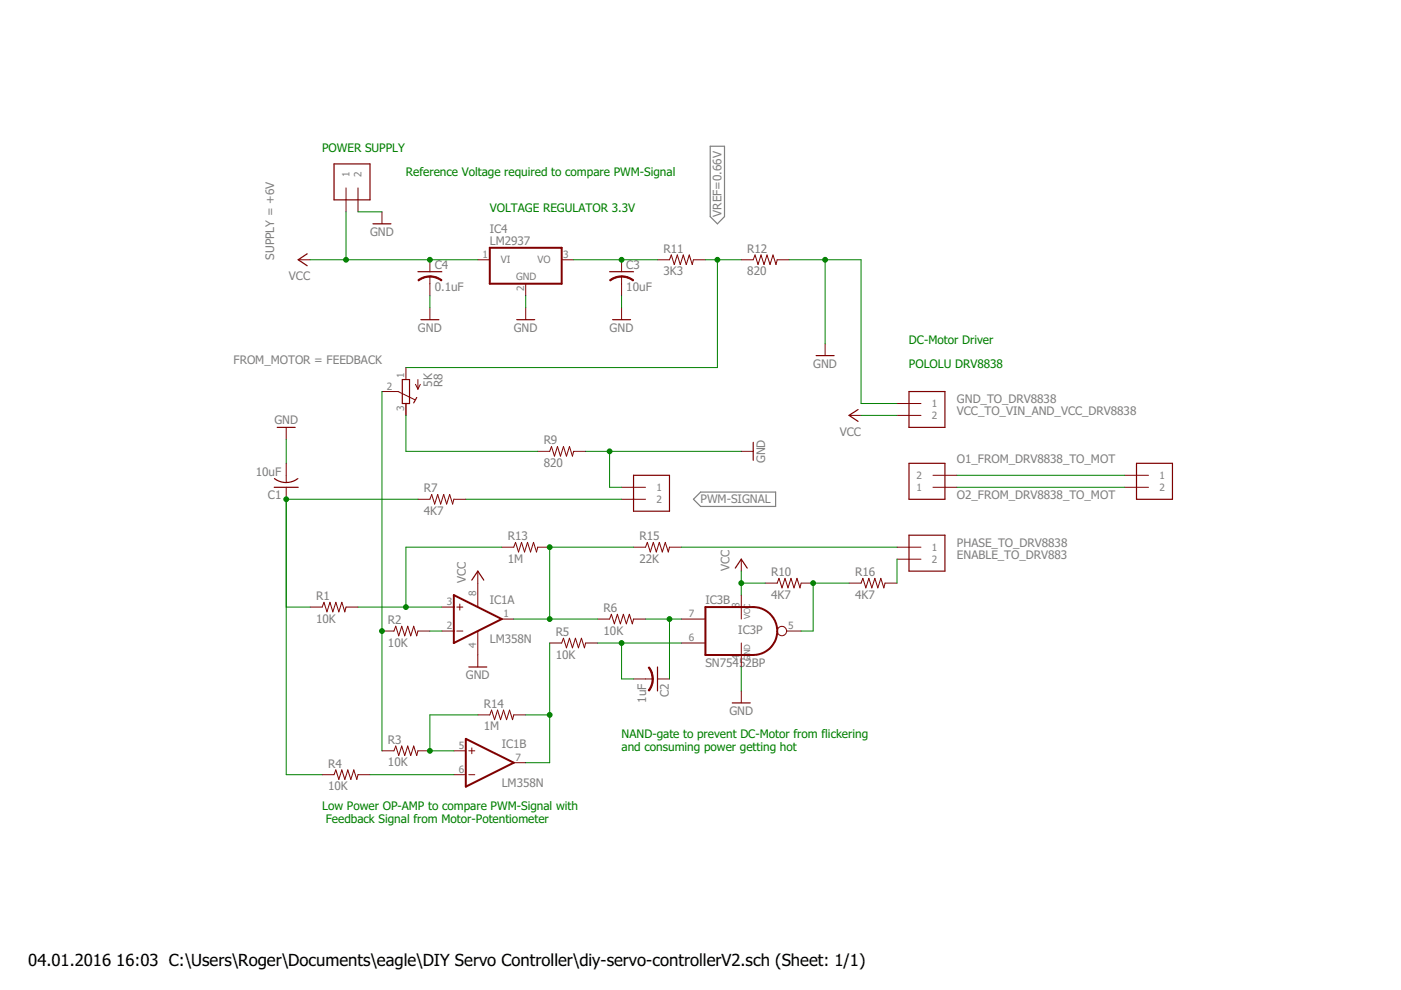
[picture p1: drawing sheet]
<svg xmlns="http://www.w3.org/2000/svg" width="297mm" height="210mm" viewBox="0 0 297 210" stroke-linecap="round" stroke-linejoin="round" font-family="sans-serif">
<path d="M150.6 31h3v14.9l-1.5 1.6-1.5-1.6zM147 105.9l1.5-1.6h15.9v3.1h-15.9z" fill="none" stroke="#808080" stroke-width=".25"/>
<path d="M103.8 52.5h15.3v7.7h-15.3zM96.2 126.2l10.2 5.1-10.2 5zM149.6 128.7h10.1a5.1 5.1 0 0 1 5.1 5.1 5.1 5.1 0 0 1-5.1 5.1h-10.1zM98.8 156.7l10.1 5-10.1 5.1z" fill="none" stroke="#800000" stroke-width=".42"/>
<g fill="none" stroke="#800000" stroke-width=".21">
<path d="M73.4 39.8v5.1M75.9 39.8v5.1M63.2 55.1h2.6M81 44.9v2.6M91.1 55.1v2.5M91.1 58.6v4.1M101.3 55.1h2.5M119.1 55.1h2.5M131.8 55.1v2.5M131.8 58.6v4.1M139.4 55.1h2.5l.4-1 .7 2 .6-2 .6 2 .7-2 .6 2 .6-2 .7 2 .2-1h2.6M157.2 55.1h2.5l.4-1 .6 2 .7-2 .6 2 .6-2 .7 2 .6-2 .6 2 .3-1h2.5"/>
<path d="M86.1 77.9v2.6M91.1 65.2v2.6M111.5 60.2v2.5M111.5 65.2v2.6M131.8 65.2v2.6M174.9 72.9v2.5M60.7 90.6v2.6M60.7 98.2v4.1M81 83h3.4l3.5 1.8M86.1 85.6v2.5M88.1 81.5l.5 1M88.6 80.5v2"/>
<path d="M89.1 81.5l-.5 1M114 95.7h2.5l.4-1 .7 2 .6-2 .6 2 .7-2 .6 2 .6-2 .7 2 .2-1h2.6M157.2 95.7h2.5M180 88.1h2.6M190.2 85.6h5.1M190.2 88.1h5.1M60.7 103.3v2.6M88.6 105.9h2.5l.4-1.1 .7 2.1 .6-2.1 .6 2.1 .7-2.1 .6 2.1 .6-2.1 .7 2.1 .2-1h2.6M106.4 116h2.5l.4-1 .6 2 .7-2 .6 2 .6-2 .7 2 .6-2 .6 2 .3-1h2.5M131.8 105.9h5.1M131.8 103.3h5.1M134.3 116h2.6l.3-1 .7 2 .6-2 .6 2 .7-2 .6 2 .7-2 .6 2 .2-1h2.6"/>
<path d="M157.2 118.6v2.5M190.2 116h5.1M190.2 118.6h5.1M197.8 103.3h5.1M197.8 100.8h5.1M238.4 103.3h5.1M238.4 100.8h5.1M65.8 128.7h2.5l.4-1 .6 2 .7-2 .6 2 .6-2 .6 2 .7-2 .6 2 .3-1h2.5M81 133.8h2.5l.4-1 .6 2 .7-2 .6 2 .6-2 .7 2 .6-2 .6 2 .3-1h2.5M93.7 128.7h2.5M93.7 133.8h2.5M96.9 128.7h1.2"/>
<path d="M96.9 133.8h1.2M97.5 128.1v1.2M101.3 121.1v7.6M101.3 133.8v7.6M106.4 131.3h2.5M116.5 136.3h2.6l.4-1 .6 2.1 .6-2.1 .7 2.1 .6-2.1 .6 2.1 .7-2.1 .6 2.1 .3-1.1h2.5M126.7 131.3h2.5l.4-1.1 .7 2.1 .6-2.1 .6 2.1 .7-2.1 .6 2.1 .6-2.1 .7 2.1 .2-1h2.6M144.5 131.3h5.1M144.5 136.3h5.1M157.2 126.2v5.1M157.2 136.3v5.1M162.2 123.6h2.6l.4-1 .6 2.1 .6-2.1 .7 2.1 .6-2.1 .6 2.1 .7-2.1 .6 2.1 .3-1.1h2.5"/>
<path d="M166.8 133.8h3.1M180 123.6h2.6l.3-1 .7 2.1 .6-2.1 .6 2.1 .7-2.1 .6 2.1 .7-2.1 .6 2.1 .2-1.1h2.6M81 159.2h2.5l.4-1 .6 2 .7-2 .6 2 .6-2 .7 2 .6-2 .6 2 .3-1h2.5M96.2 159.2h2.6M99.4 159.2h1.3M100 158.6v1.2M101.3 151.6h2.5l.4-1 .7 2 .6-2 .6 2 .7-2 .6 2 .6-2 .7 2 .2-1h2.6M134.3 144h4.1M139.4 144h2.5M157.2 146.5v2.5M68.3 164.3h2.5l.4-1.1 .6 2.1 .7-2.1 .6 2.1 .6-2.1 .7 2.1 .6-2.1 .6 2.1 .3-1h2.5M96.2 164.3h2.6"/>
<path d="M99.4 164.3h1.3M108.9 161.7h2.6"/>
<circle cx="165.8" cy="133.8" r=".99"/>
</g>
<g fill="none" stroke="#800000" stroke-width=".25">
<path d="M70.8 34.8h7.6v7.6h-7.6zM65.1 53.8l-1.9 1.3 1.9 1.2M79.1 47.5h3.8M88.6 57.6h5.1M129.2 57.6h5.1M89.2 67.8h3.8M109.6 67.8h3.8M129.9 67.8h3.8M173 75.4h3.8M58.8 90.6h3.8M85.3 80.5h1.5v5.1h-1.5zM88.3 84.3l-.6 1.1"/>
<path d="M159.7 93.8v3.8M181.9 86.8l-1.9 1.3 1.9 1.2M192.7 83h7.6v7.6h-7.6zM192.7 98.2h7.6v7.7h-7.6zM241 98.2h7.6v7.7h-7.6zM58.1 103.3h5.1M58.2 101.5a4 4 0 0 0 4.9 0M134.3 100.8h7.6v7.6h-7.6zM192.7 113.5h7.6v7.6h-7.6zM100 123l1.3-1.9 1.3 1.9M155.9 120.5l1.3-1.9 1.2 1.9M99.4 141.4h3.8"/>
<path d="M139.4 141.4v5.1M155.3 149h3.8"/>
</g>
<g fill="#800000" stroke="#800000" stroke-width=".21">
<path d="M138.3 144h.2v.8l-.4 1-.5 .7-.2-.1 .7-1.4z" fill-rule="evenodd"/>
<path d="M137.4 141.6l.2-.2 .5 .7 .4 1.9h-.2l-.3-1.5z" fill-rule="evenodd"/>
<path d="M131.8 58.5l1.3 .2 1.2 .7-.1 .2-1.4-.7-1-.2z" fill-rule="evenodd"/>
<path d="M129.2 59.4l1.2-.7 1.4-.2v.3l-1 .1-1.4 .7z" fill-rule="evenodd"/>
<path d="M91.1 58.5l1.4 .2 1.2 .7-.1 .2-1.4-.7-1.1-.2z" fill-rule="evenodd"/>
<path d="M88.6 59.4l1.2-.7 1.3-.2v.3l-1 .1-1.3 .7z" fill-rule="evenodd"/>
</g>
<g fill="none" stroke="#008000" stroke-width=".21">
<path d="M65.8 55.1h35.5M73.4 44.9v10.2M75.9 44.9h5.1M121.6 55.1h17.8M149.6 55.1h7.6M152.1 55.1v22.8h-66M167.3 55.1h15.3v30.5h7.6M174.9 55.1v17.8M91.1 62.7v2.5M111.5 62.7v2.5M131.8 62.7v2.5M60.7 93.2v5"/>
<path d="M81 83v76.2M86.1 88.1v7.6h27.9M124.2 95.7h33M129.2 95.7v7.6h2.6M182.6 88.1h7.6M88.6 105.9h-27.9v58.4h7.6M98.8 105.9h33M106.4 116h-20.3v12.7M134.3 116h-17.8v15.3M144.5 116h45.7M190.2 118.6v5M202.9 103.3h35.5"/>
<path d="M202.9 100.8h35.5M60.7 128.7h5.1M75.9 128.7h17.8M91.1 133.8h2.6M108.9 131.3h17.8M116.5 136.3v25.4h-5M126.7 136.3h17.8M131.8 136.3v7.7h2.5M136.9 131.3h7.6M141.9 131.3v12.7M157.2 121.1v5.1M157.2 123.6h5"/>
<path d="M180 123.6h-7.6v10.2h-2.5M101.3 151.6h-10.2v7.6h5.1M111.5 151.6h5M157.2 141.4v5.1M78.4 164.3h17.8"/>
</g>
<g fill="#008000" stroke="#008000" stroke-width=".21">
<circle cx="86.1" cy="128.7" r=".51"/>
<circle cx="91.1" cy="159.2" r=".51"/>
<circle cx="141.9" cy="131.3" r=".51"/>
<circle cx="131.8" cy="136.3" r=".51"/>
<circle cx="116.5" cy="151.6" r=".51"/>
<circle cx="60.7" cy="105.9" r=".51"/>
<circle cx="81" cy="133.8" r=".51"/>
<circle cx="129.2" cy="95.7" r=".51"/>
<circle cx="174.9" cy="55.1" r=".51"/>
<circle cx="91.1" cy="55.1" r=".51"/>
<circle cx="73.4" cy="55.1" r=".51"/>
<circle cx="131.8" cy="55.1" r=".51"/>
<circle cx="152.1" cy="55.1" r=".51"/>
<circle cx="116.5" cy="131.3" r=".51"/>
<circle cx="116.5" cy="116" r=".51"/>
<circle cx="172.4" cy="123.6" r=".51"/>
<circle cx="157.2" cy="123.6" r=".51"/>
</g>
<g font-size="3.5">
<text x="6" y="204.7">04.01.2016</text>
<text x="24.7" y="204.7">16:03 C:\Users\Roger\Documents\eagle\DIY Servo Controller\diy-servo-controllerV2.sch (Sheet: 1/1)</text>
</g>
<g font-size="2.5" fill="#008000">
<text x="68.3" y="32.2">POWER SUPPLY</text>
<text x="86.1" y="37.3">Reference Voltage required to compare PWM-Signal</text>
<text x="103.8" y="44.9">VOLTAGE REGULATOR 3.3V</text>
<text x="192.7" y="77.9">POLOLU DRV8838</text>
<text x="192.7" y="72.8">DC-Motor Driver</text>
<text x="131.8" y="156.5">NAND-gate to prevent DC-Motor from flickering</text>
<text x="131.8" y="159.2">and consuming power getting hot</text>
<text x="68.3" y="171.8">Low Power OP-AMP to compare PWM-Signal with</text>
<text x="69.1" y="174.4">Feedback Signal from Motor-Potentiometer</text>
</g>
<g font-size="2.5" fill="#808080">
<text x="153" y="45.9" transform="rotate(-90 153 45.9)">VREF=0.66V</text>
<text x="78.5" y="50">GND</text>
<text x="103.8" y="51.9">LM2937</text>
<text x="103.8" y="49.4">IC4</text>
<text x="140.7" y="53.6">R11</text>
<text x="158.4" y="53.6">R12</text>
<text x="58.1" y="55.1" transform="rotate(-90 58.1 55.1)">SUPPLY = +6V</text>
<text x="61.3" y="59.4">VCC</text>
<text x="92.2" y="57">C4</text>
<text x="132.8" y="57">C3</text>
<text x="140.7" y="58.4">3K3</text>
<text x="158.4" y="58.4">820</text>
<text x="92.2" y="61.8">0.1uF</text>
<text x="132.8" y="61.8">10uF</text>
<text x="88.6" y="70.3">GND</text>
<text x="108.9" y="70.3">GND</text>
<text x="129.2" y="70.3">GND</text>
<text x="49.5" y="77.2">FROM_MOTOR = FEEDBACK</text>
<text x="172.4" y="77.9">GND</text>
<text x="91.7" y="82" transform="rotate(-90 91.7 82)">5K</text>
<text x="93.8" y="82.1" transform="rotate(-90 93.8 82.1)">R8</text>
<text x="58.2" y="89.9">GND</text>
<text x="202.9" y="85.5">GND_TO_DRV8838</text>
<text x="202.9" y="88.1">VCC_TO_VIN_AND_VCC_DRV8838</text>
<text x="115.3" y="94.2">R9</text>
<text x="178.1" y="92.4">VCC</text>
<text x="54.2" y="100.9">10uF</text>
<text x="115.3" y="99">820</text>
<text x="162.3" y="98.2" transform="rotate(-90 162.3 98.2)">GND</text>
<text x="202.9" y="98.2">O1_FROM_DRV8838_TO_MOT</text>
<text x="56.8" y="105.7">C1</text>
<text x="89.9" y="104.4">R7</text>
<text x="148.5" y="106.7">PWM-SIGNAL</text>
<text x="202.9" y="105.9">O2_FROM_DRV8838_TO_MOT</text>
<text x="89.9" y="109.2">4K7</text>
<text x="107.7" y="119.3">1M</text>
<text x="107.7" y="114.5">R13</text>
<text x="135.6" y="119.3">22K</text>
<text x="135.6" y="114.5">R15</text>
<text x="202.9" y="116">PHASE_TO_DRV8838</text>
<text x="202.9" y="118.6">ENABLE_TO_DRV883</text>
<text x="98.8" y="123.6" transform="rotate(-90 98.8 123.6)">VCC</text>
<text x="154.6" y="121.1" transform="rotate(-90 154.6 121.1)">VCC</text>
<text x="163.5" y="122.1">R10</text>
<text x="181.3" y="122.1">R16</text>
<text x="67" y="127.2">R1</text>
<text x="103.8" y="128.1">IC1A</text>
<text x="128" y="129.8">R6</text>
<text x="149.6" y="128.1">IC3B</text>
<text x="163.5" y="126.9">4K7</text>
<text x="181.3" y="126.9">4K7</text>
<text x="67" y="132">10K</text>
<text x="82.3" y="137.1">10K</text>
<text x="82.3" y="132.3">R2</text>
<text x="103.8" y="136.3">LM358N</text>
<text x="117.8" y="134.8">R5</text>
<text x="128" y="134.6">10K</text>
<text x="156.5" y="134.4">IC3P</text>
<text x="98.8" y="143.9">GND</text>
<text x="117.8" y="139.6">10K</text>
<text x="149.6" y="141.4">SN75452BP</text>
<text x="137" y="149" transform="rotate(-90 137 149)">1uF</text>
<text x="141.8" y="147.8" transform="rotate(-90 141.8 147.8)">C2</text>
<text x="102.6" y="154.9">1M</text>
<text x="102.6" y="150.1">R14</text>
<text x="154.6" y="151.6">GND</text>
<text x="82.3" y="157.7">R3</text>
<text x="106.4" y="158.5">IC1B</text>
<text x="69.6" y="167.6">10K</text>
<text x="69.6" y="162.8">R4</text>
<text x="82.3" y="162.5">10K</text>
<text x="106.4" y="166.8">LM358N</text>
</g>
<g font-size="2.1" fill="#808080">
<text x="74.1" y="37.5" transform="rotate(-90 74.1 37.5)">1</text>
<text x="76.7" y="37.5" transform="rotate(-90 76.7 37.5)">2</text>
<text x="102.3" y="54.7">1</text>
<text x="106.2" y="55.8">VI</text>
<text x="109.4" y="59.4">GND</text>
<text x="114" y="55.8">VO</text>
<text x="119.4" y="54.7">3</text>
<text x="111.1" y="61.7" transform="rotate(-90 111.1 61.7)">2</text>
<text x="82" y="82.7">2</text>
<text x="85.7" y="80.1" transform="rotate(-90 85.7 80.1)">1</text>
<text x="85.7" y="87.1" transform="rotate(-90 85.7 87.1)">3</text>
<text x="197.6" y="86.3">1</text>
<text x="197.6" y="88.8">2</text>
<text x="194.3" y="101.5">2</text>
<text x="245.8" y="101.5">1</text>
<text x="139.2" y="104.1">1</text>
<text x="139.2" y="106.6">2</text>
<text x="194.3" y="104.1">1</text>
<text x="245.8" y="104.1">2</text>
<text x="197.6" y="116.8">1</text>
<text x="197.6" y="119.3">2</text>
<text x="94.7" y="128.4">3</text>
<text x="101" y="126.4" transform="rotate(-90 101 126.4)">8</text>
<text x="106.7" y="130.9">1</text>
<text x="146.1" y="130.9">7</text>
<text x="156.8" y="128.9" transform="rotate(-90 156.8 128.9)">8</text>
<text x="94.7" y="133.4">2</text>
<text x="101" y="137.3" transform="rotate(-90 101 137.3)">4</text>
<text x="146.1" y="136">6</text>
<text x="167.1" y="133.4">5</text>
<text x="156.8" y="139.8" transform="rotate(-90 156.8 139.8)">4</text>
<text x="97.2" y="158.8">5</text>
<text x="109.3" y="161.4">7</text>
<text x="97.2" y="163.9">6</text>
</g>
<g font-size="1.8" fill="#808080">
<text x="159.1" y="131.3" transform="rotate(-90 159.1 131.3)">VCC</text>
<text x="159.1" y="140.1" transform="rotate(-90 159.1 140.1)">GND</text>
</g>
</svg>
